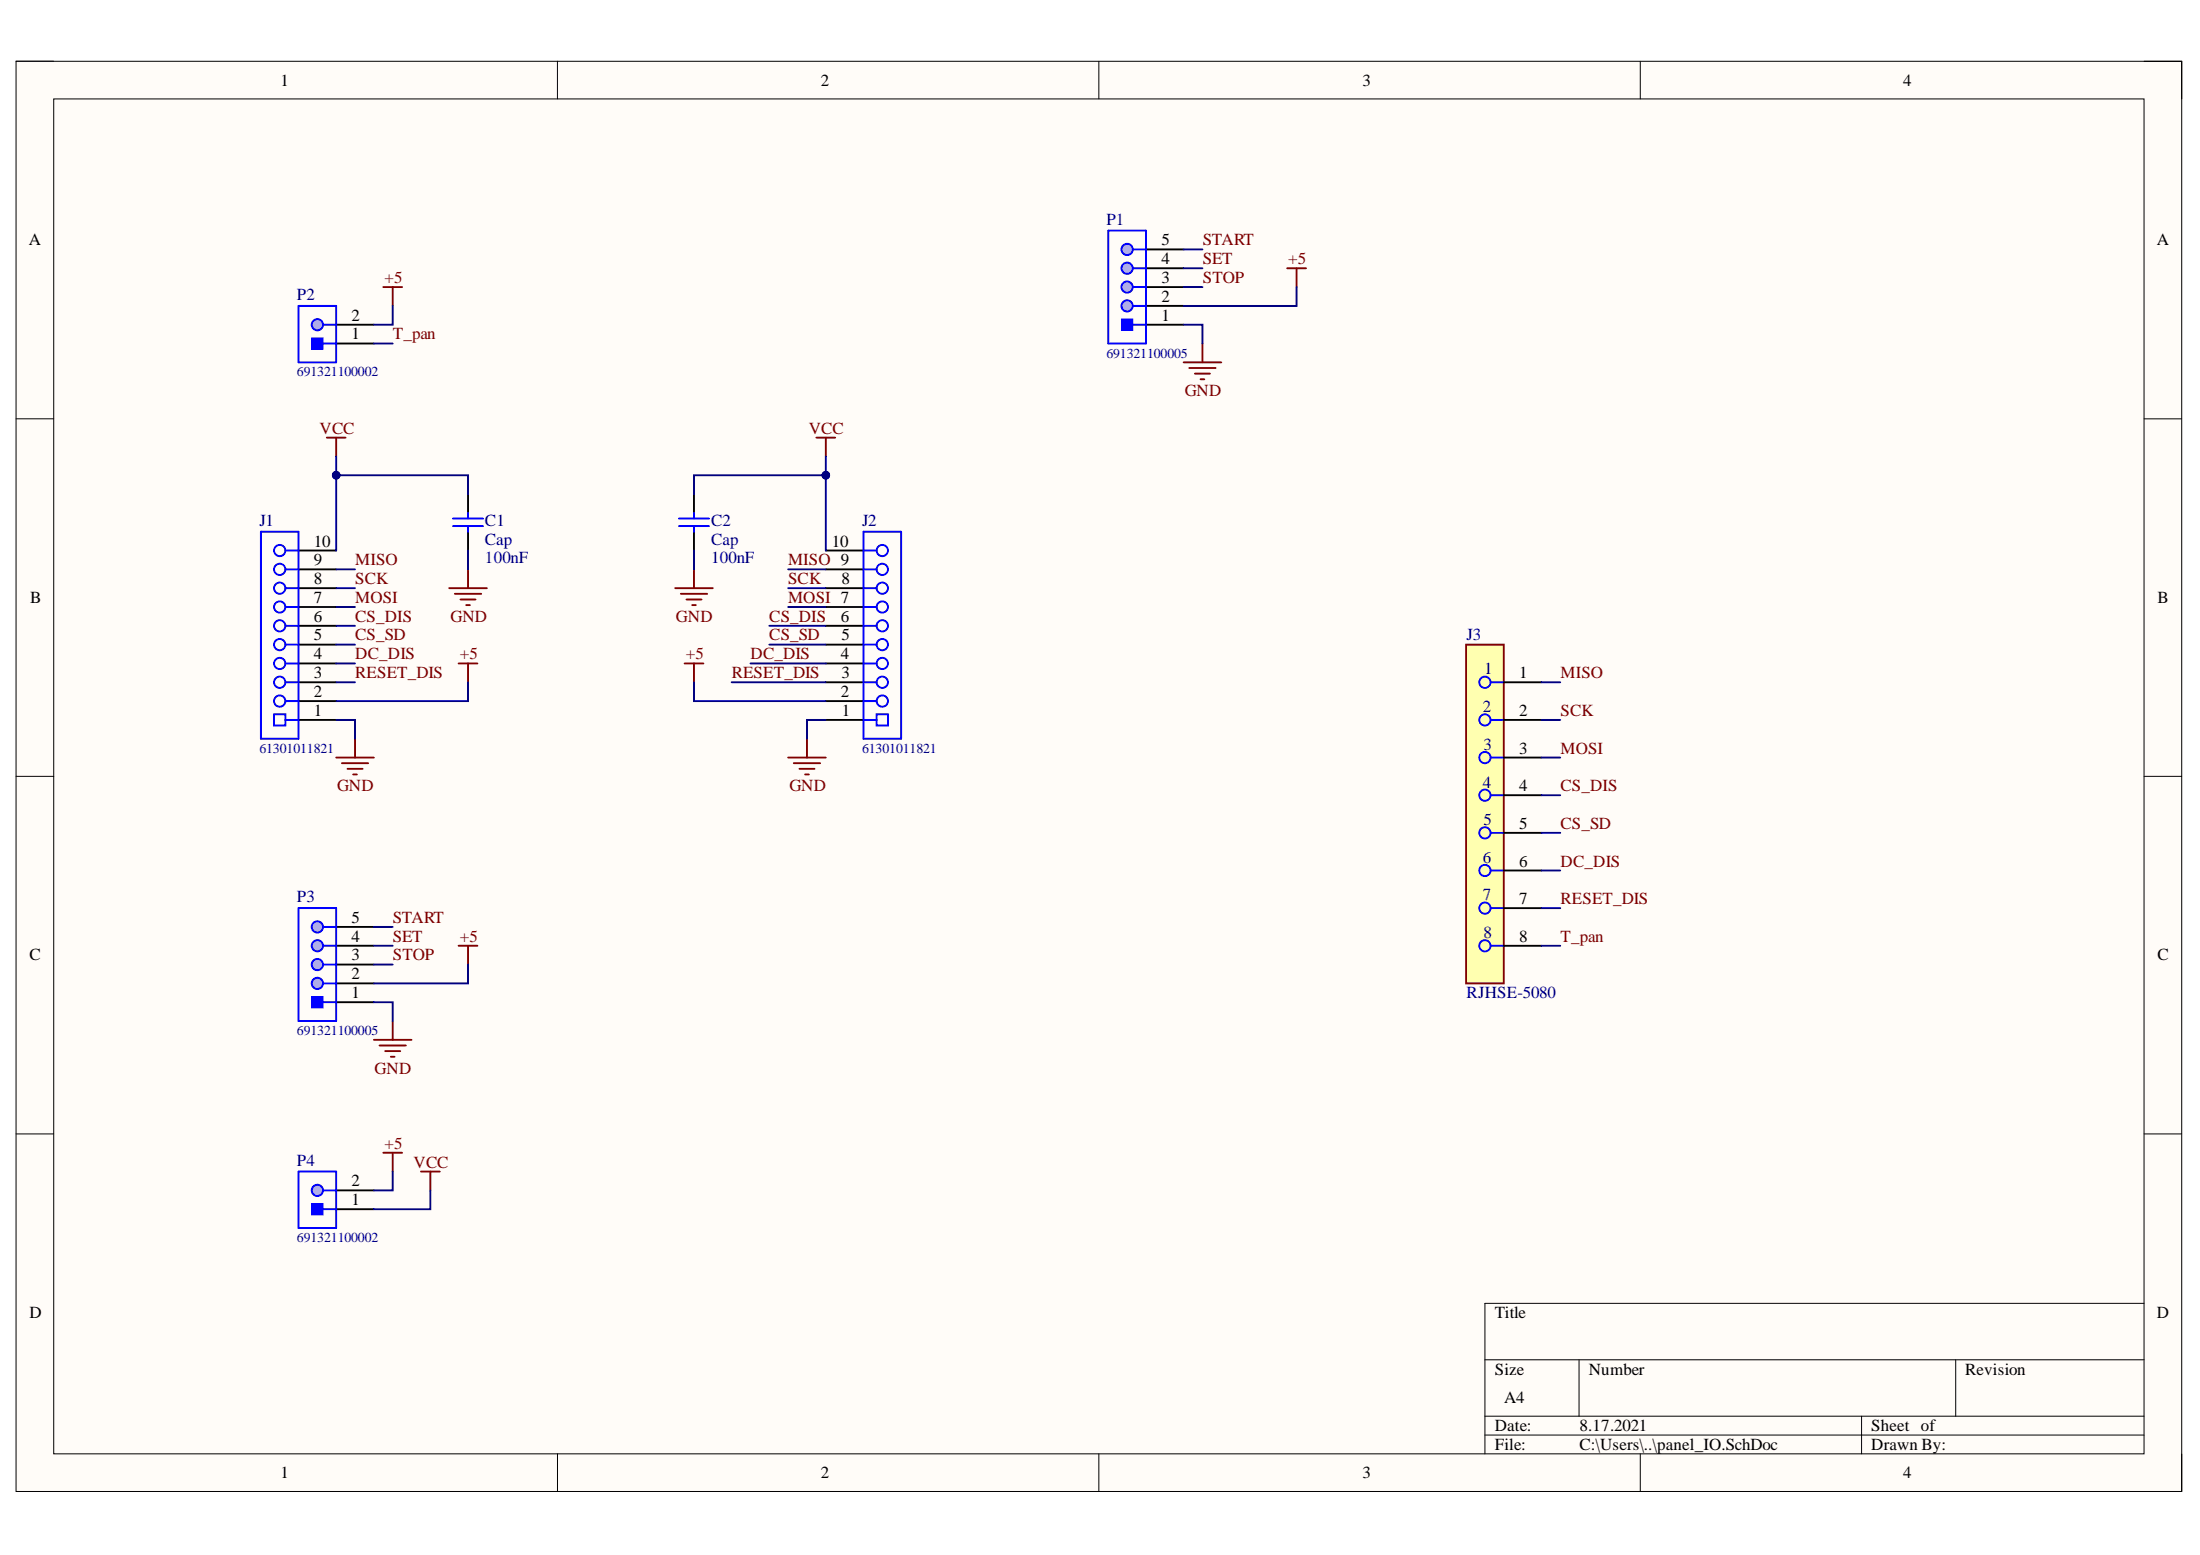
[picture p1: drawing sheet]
# Altium project panel.PrjPcb
1 sheet, 9 parts. Net scope: global (net labels, ports and power ports of the same name join across sheets).
Board file: panel_pcb.PcbDoc

## Sheet panel_IO.SchDoc
size A4

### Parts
C1  Cap  value 100nF  [RAD-0.3]
C2  Cap  value 100nF  [RAD-0.3]
J1  61301011821  [61301011821]
J2  61301011821  [61301011821]
J3  RJHSE-5080  [FP-RJHSE-5080-MFG]
P1  691321100005  [691321100005]
P2  691321100002  [691321100002]
P3  691321100005  [691321100005]
P4  691321100002  [691321100002]

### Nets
+5: J1.2 J2.2 P1.2 P2.2 P3.2 P4.2
GND: C1.1 C2.1 J1.1 J2.1 P1.1 P3.1
VCC: C1.2 C2.2 J1.10 J2.10 P4.1
CS_DIS: J1.6 J2.6 J3.4
CS_SD: J1.5 J2.5 J3.5
DC_DIS: J1.4 J2.4 J3.6
MISO: J1.9 J2.9 J3.1
MOSI: J1.7 J2.7 J3.3
RESET_DIS: J1.3 J2.3 J3.7
SCK: J1.8 J2.8 J3.2
SET: P1.4 P3.4
START: P1.5 P3.5
STOP: P1.3 P3.3
T_pan: J3.8 P2.1
